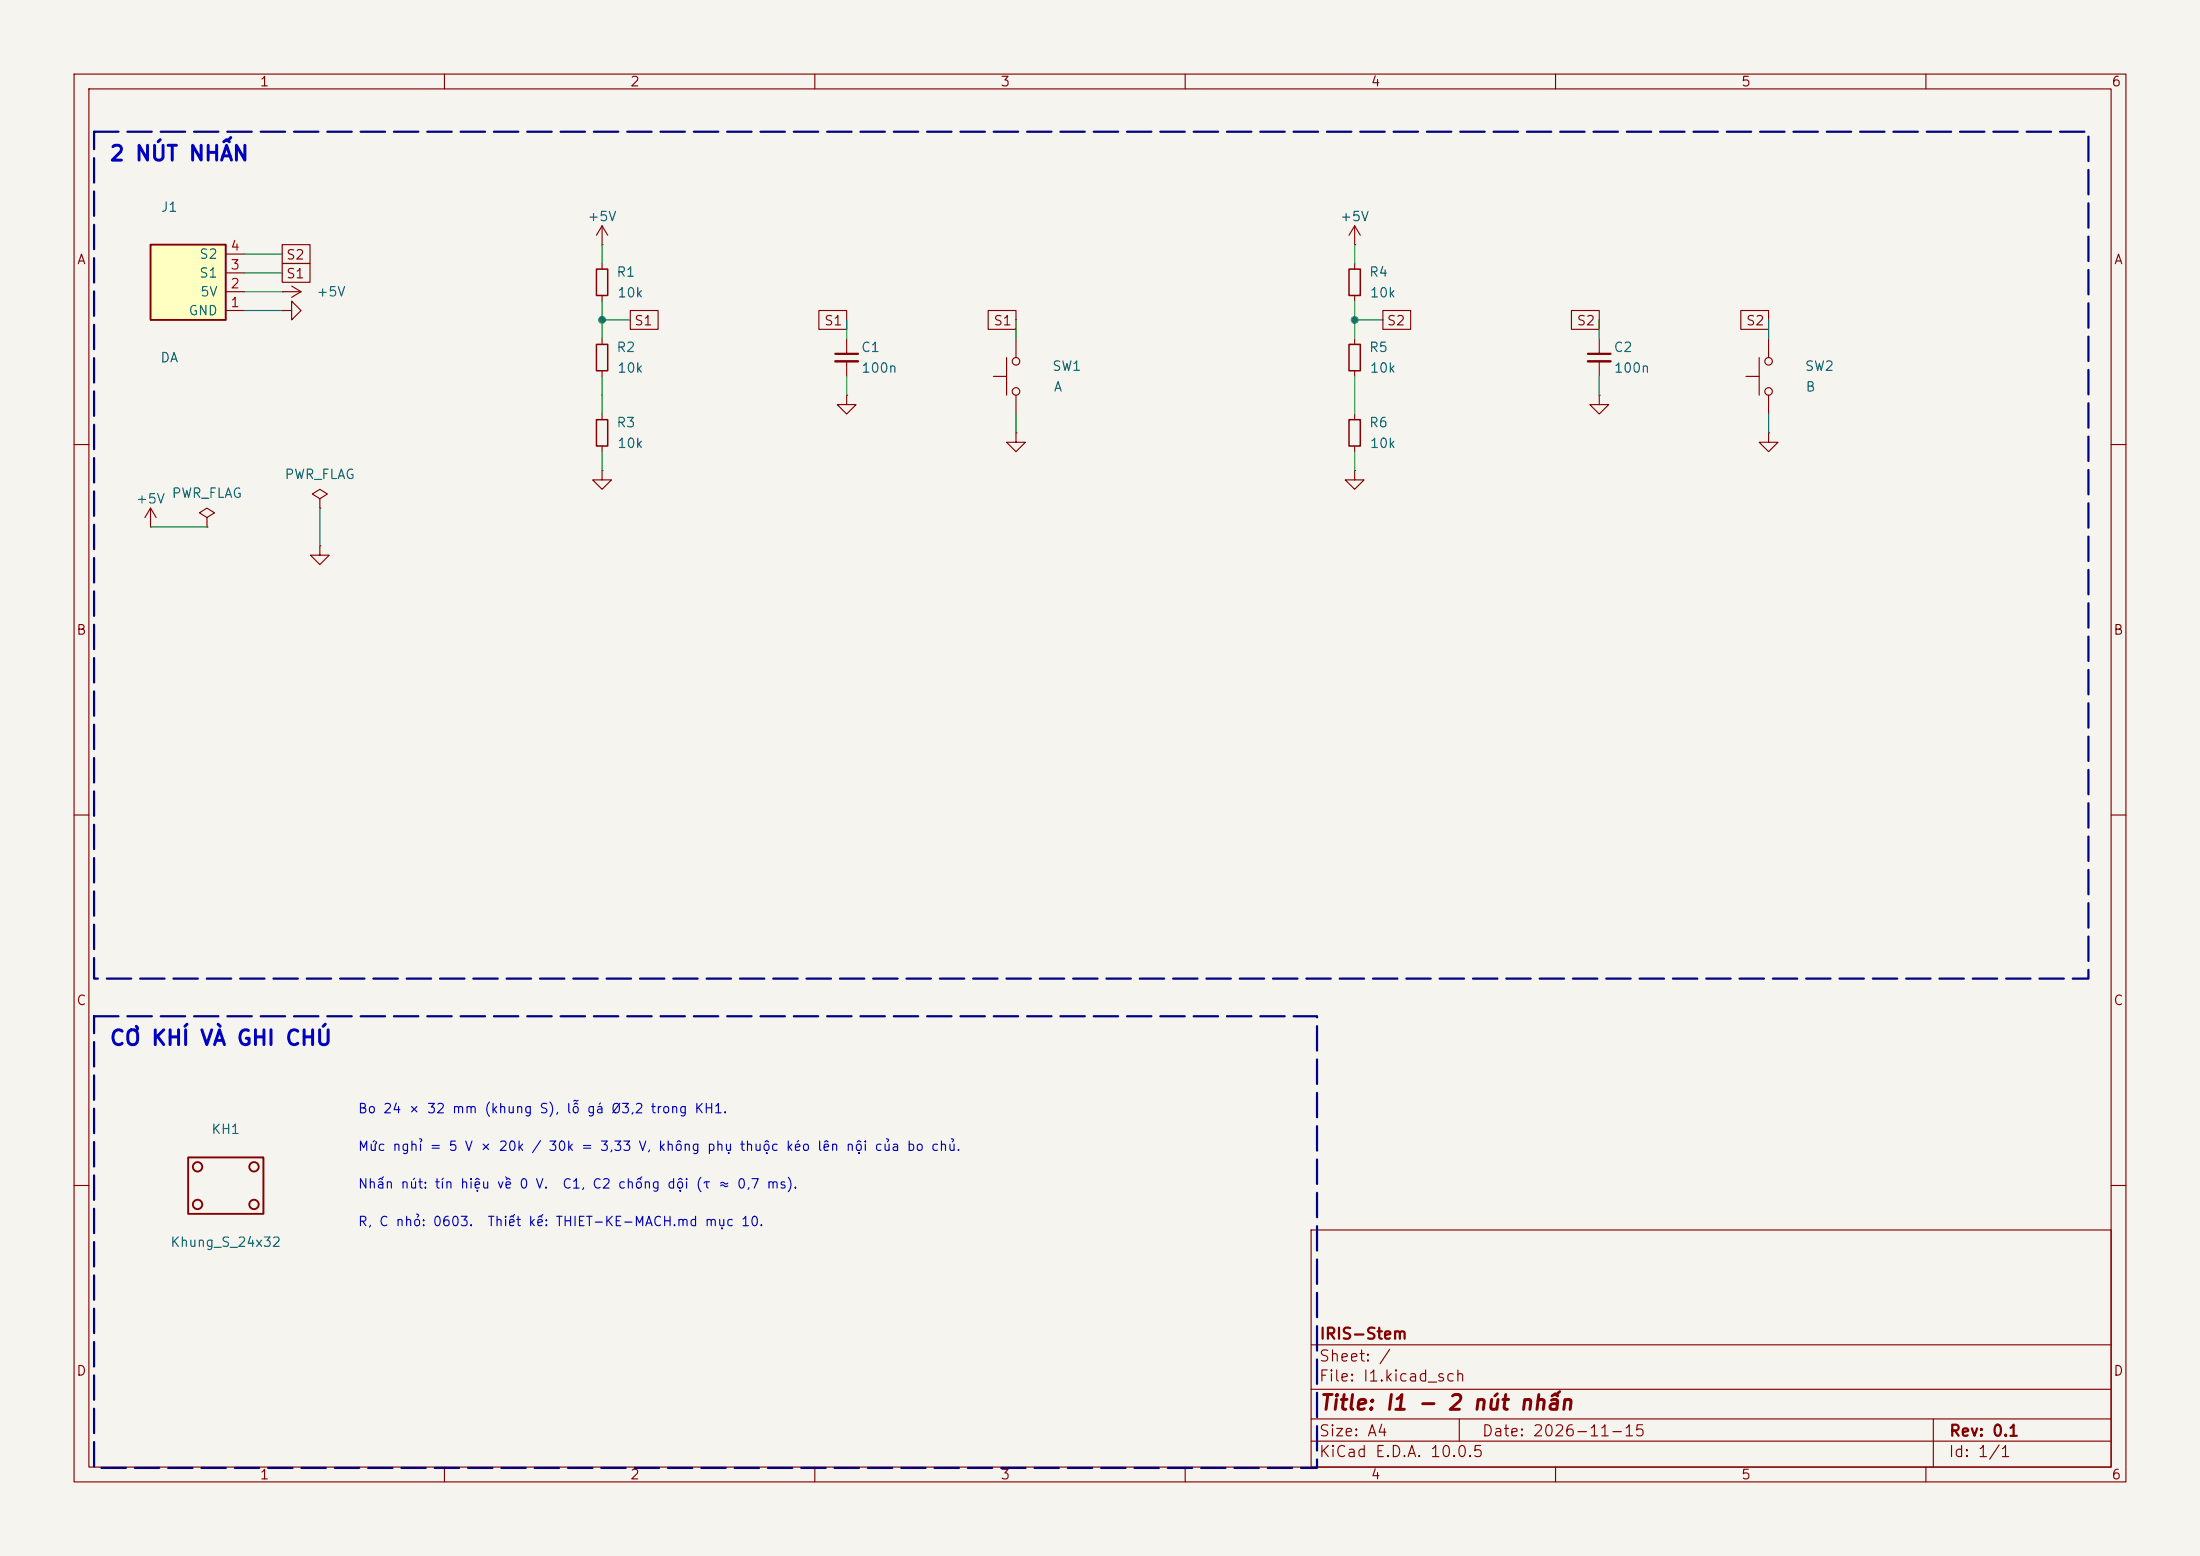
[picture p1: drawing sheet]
<svg xmlns="http://www.w3.org/2000/svg" width="297mm" height="210mm" viewBox="0 0 297 210" stroke-linecap="round" stroke-linejoin="round" font-family="sans-serif">
<path d="M0 0h297v210h-297z" fill="#f5f4ef" stroke="#f5f4ef" stroke-width=".14"/>
<g fill="none" stroke="#840000" stroke-width=".15">
<path d="M10 10h277v190h-277zM12 12h273v186h-273zM60 10v2M110 10v2M160 10v2M210 10v2M260 10v2M38.1 39.4h.1M38.1 39.4h2.5M39.4 38.6l1.2 .8M40.6 39.4l-1.2 .7M81.3 35.6v.7"/>
<path d="M81.3 39.9v.7M182.9 33h.1M182.9 30.5l-.8 1.3M182.9 30.5l.7 1.3M182.9 30.5v2.5M182.9 35.6v.7M182.9 39.9v.7M38.1 41.9h1.3v-1.3l1.2 1.3-1.2 1.3v-1.3M38.1 41.9h.1M81.3 45.7v.8M81.3 50v.8M81.3 55.9v.7"/>
<path d="M114.3 53.3v1.3h1.3l-1.3 1.3-1.3-1.3h1.3M114.3 53.3h.1M114.3 45.7v2.1M114.3 48.8v2M134.1 50.8h1.8M135.9 48.3v5M137.2 58.4v1.3h1.2l-1.2 1.3-1.3-1.3h1.3M137.2 58.4h.1M137.2 45.7v2.6M137.2 53.3v2.6M182.9 45.7v.8M182.9 50v.8"/>
<path d="M182.9 55.9v.7M215.9 53.3v1.3h1.3l-1.3 1.3-1.3-1.3h1.3M215.9 53.3h.1M215.9 45.7v2.1M215.9 48.8v2M235.7 50.8h1.8M237.5 48.3v5M238.8 58.4v1.3h1.2l-1.2 1.3-1.3-1.3h1.3M238.8 58.4h.1M238.8 45.7v2.6M238.8 53.3v2.6M10 60h2"/>
<path d="M20.3 71.1h.1M20.3 68.6l-.7 1.3M20.3 68.6l.8 1.3M20.3 68.6v2.5M27.9 69.9l1.1-.7-1.1-.6-1 .6 1 .7v1.2M27.9 71.1h.1M43.2 67.3l1-.6-1-.7-1 .7 1 .6v1.3M43.2 68.6h.1M43.2 73.7v1.2h1.2l-1.2 1.3-1.3-1.3h1.3M43.2 73.7h.1M81.3 63.5v1.3h1.2l-1.2 1.2-1.3-1.2h1.3M81.3 63.5h.1"/>
<path d="M81.3 60.2v.8M182.9 63.5v1.3h1.2l-1.2 1.2-1.3-1.2h1.3M182.9 63.5h.1M182.9 60.2v.8M285 60h2M10 110h2M285 110h2M10 160h2M177 166h108v32h-108zM285 160h2M60 198v2M110 198v2"/>
<path d="M160 198v2M177 194.5h108M177 191.5h108M177 187.5h108M177 181.5h108M197 191.5v3M210 198v2M260 198v2M261 191.5v6.5"/>
<circle cx="137.2" cy="52.8" r=".51"/>
<circle cx="137.2" cy="48.8" r=".51"/>
<circle cx="238.8" cy="48.8" r=".51"/>
<circle cx="238.8" cy="52.8" r=".51"/>
</g>
<path d="M80.5 36.3h1.5v3.6h-1.5zM182.1 36.3h1.5v3.6h-1.5zM80.5 46.5h1.5v3.5h-1.5zM80.5 56.6h1.5v3.6h-1.5zM182.1 56.6h1.5v3.6h-1.5zM182.1 46.5h1.5v3.5h-1.5z" fill="none" stroke="#840000" stroke-width=".2"/>
<g fill="none" stroke="#840000" stroke-width=".25">
<path d="M25.4 156.2h10.2v7.6h-10.2z"/>
<circle cx="26.7" cy="157.5" r=".63"/>
<circle cx="34.3" cy="157.5" r=".63"/>
<circle cx="26.7" cy="162.6" r=".63"/>
<circle cx="34.3" cy="162.6" r=".63"/>
</g>
<path d="M112.8 47.8h3M214.4 47.8h3" fill="none" stroke="#840000" stroke-width=".3"/>
<path d="M112.8 48.8h3M214.4 48.8h3" fill="none" stroke="#840000" stroke-width=".33"/>
<path d="M20.3 33h10.2v10.2h-10.2z" fill="#ffffc2"/>
<path d="M20.3 33h10.2v10.2h-10.2z" fill="none" stroke="#840000" stroke-width=".25"/>
<g fill="none" stroke="#840000" stroke-width=".15">
<path d="M30.5 39.4h2.5M30.5 36.8h2.5M30.5 34.3h2.5M38.1 35.6h3.8v2.5h-3.8zM38.1 33h3.8v2.6h-3.8zM81.3 33h.1M81.3 30.5l-.8 1.3M81.3 30.5l.7 1.3M81.3 30.5v2.5M30.5 41.9h2.5M85.1 41.9h3.7v2.6h-3.7zM110.5 41.9h3.8v2.6h-3.8z"/>
<path d="M133.4 41.9h3.8v2.6h-3.8zM186.7 41.9h3.7v2.6h-3.7zM212.1 41.9h3.8v2.6h-3.8zM235 41.9h3.8v2.6h-3.8z"/>
</g>
<g fill="none" stroke="#009600" stroke-width=".15">
<path d="M33 39.4h5.1M33 36.8h5.1M33 34.3h5.1M81.3 33v2.6M182.9 33v2.6M33 41.9h5.1M81.3 43.2h3.8M81.3 40.6v5.1M81.3 50.8v5.1M114.3 43.2v2.5M114.3 50.8v2.5M137.2 43.2v2.5"/>
<path d="M137.2 55.9v2.5M182.9 40.6v5.1M182.9 50.8v5.1M182.9 43.2h3.8M215.9 43.2v2.5M215.9 50.8v2.5M238.8 43.2v2.5M238.8 55.9v2.5M20.3 71.1h7.6M43.2 68.6v5.1M81.3 61v2.5M182.9 61v2.5"/>
</g>
<path d="M12.7 17.8h269.2v114.3h-269.2zM12.7 137.2h165.1v60.9h-165.1z" fill="none" stroke="#000084" stroke-width=".3" stroke-dasharray="3.3 1.2"/>
<g fill="#009600" stroke="#009600" stroke-width=".14">
<circle cx="81.3" cy="43.2" r=".46"/>
<circle cx="182.9" cy="43.2" r=".46"/>
</g>
<g font-size="2" fill="#0000c2">
<text x="14.7" y="22.2">2 NÚT NHẤN</text>
<text x="14.7" y="141.6">CƠ KHÍ VÀ GHI CHÚ</text>
</g>
<text font-size="2" fill="#840000" x="178" y="190.8">Title: I1 - 2 nút nhấn</text>
<g font-size="1.5" fill="#840000">
<text x="178" y="184.1">Sheet: /</text>
<text x="178" y="181.1">IRIS-Stem</text>
<text x="178" y="186.8">File: I1.kicad_sch</text>
<text x="178" y="197">KiCad E.D.A. 10.0.5</text>
<text x="178" y="194.2">Size: A4</text>
<text x="200" y="194.2">Date: 2026-11-15</text>
<text x="263" y="197">Id: 1/1</text>
<text x="263" y="194.2">Rev: 0.1</text>
</g>
<g font-size="1.3" fill="#840000">
<text x="35" y="12">1</text>
<text x="85" y="12">2</text>
<text x="135" y="12">3</text>
<text x="185" y="12">4</text>
<text x="235" y="12">5</text>
<text x="285" y="12">6</text>
<text x="10.3" y="36">A</text>
<text x="38.5" y="35.3">S2</text>
<text x="285.3" y="36">A</text>
<text x="38.5" y="37.9">S1</text>
<text x="85.5" y="44.2">S1</text>
<text x="111.2" y="44.2">S1</text>
<text x="134" y="44.2">S1</text>
<text x="187.1" y="44.2">S2</text>
<text x="212.8" y="44.2">S2</text>
<text x="235.6" y="44.2">S2</text>
<text x="10.2" y="86">B</text>
<text x="285.2" y="86">B</text>
<text x="10.2" y="136">C</text>
<text x="285.2" y="136">C</text>
<text x="10.2" y="186">D</text>
<text x="285.2" y="186">D</text>
<text x="35" y="200">1</text>
<text x="85" y="200">2</text>
<text x="135" y="200">3</text>
<text x="185" y="200">4</text>
<text x="235" y="200">5</text>
<text x="285" y="200">6</text>
</g>
<g font-size="1.3" fill="#006464">
<text x="21.6" y="28.9">J1</text>
<text x="26.8" y="35.3">S2</text>
<text x="79.2" y="30.2">+5V</text>
<text x="180.8" y="30.2">+5V</text>
<text x="26.8" y="37.8">S1</text>
<text x="26.9" y="40.3">5V</text>
<text x="42.6" y="40.3">+5V</text>
<text x="83.1" y="37.7">R1</text>
<text x="83.3" y="40.5">10k</text>
<text x="184.7" y="37.7">R4</text>
<text x="184.9" y="40.5">10k</text>
<text x="25.4" y="42.9">GND</text>
<text x="83.1" y="47.8">R2</text>
<text x="116.2" y="47.8">C1</text>
<text x="184.7" y="47.8">R5</text>
<text x="217.8" y="47.8">C2</text>
<text x="21.6" y="49.2">DA</text>
<text x="83.3" y="50.6">10k</text>
<text x="116.2" y="50.6">100n</text>
<text x="142" y="50.4">SW1</text>
<text x="142.2" y="53.2">A</text>
<text x="184.9" y="50.6">10k</text>
<text x="217.8" y="50.6">100n</text>
<text x="243.6" y="50.4">SW2</text>
<text x="243.7" y="53.2">B</text>
<text x="83.1" y="58">R3</text>
<text x="184.7" y="58">R6</text>
<text x="38.3" y="65">PWR_FLAG</text>
<text x="83.3" y="60.8">10k</text>
<text x="184.9" y="60.8">10k</text>
<text x="18.3" y="68.3">+5V</text>
<text x="23.1" y="67.5">PWR_FLAG</text>
<text x="28.4" y="153.4">KH1</text>
<text x="22.9" y="168.6">Khung_S_24x32</text>
</g>
<g font-size="1.3" fill="#a90000">
<text x="31" y="34.2">4</text>
<text x="31" y="41.8">1</text>
<text x="31" y="39.2">2</text>
<text x="31" y="36.7">3</text>
</g>
<g font-size="1.3" fill="#0000c2">
<text x="48.2" y="150.6">Bo 24 × 32 mm (khung S), lỗ gá Ø3,2 trong KH1.</text>
<text x="48.2" y="155.7">Mức nghỉ = 5 V × 20k / 30k = 3,33 V, không phụ thuộc kéo lên nội của bo chủ.</text>
<text x="48.2" y="160.7">Nhấn nút: tín hiệu về 0 V.</text>
<text x="75.8" y="160.7">C1, C2 chống dội (τ ≈ 0,7 ms).</text>
<text x="48.2" y="165.8">R, C nhỏ: 0603.</text>
<text x="65.7" y="165.8">Thiết kế: THIET-KE-MACH.md mục 10.</text>
</g>
</svg>
